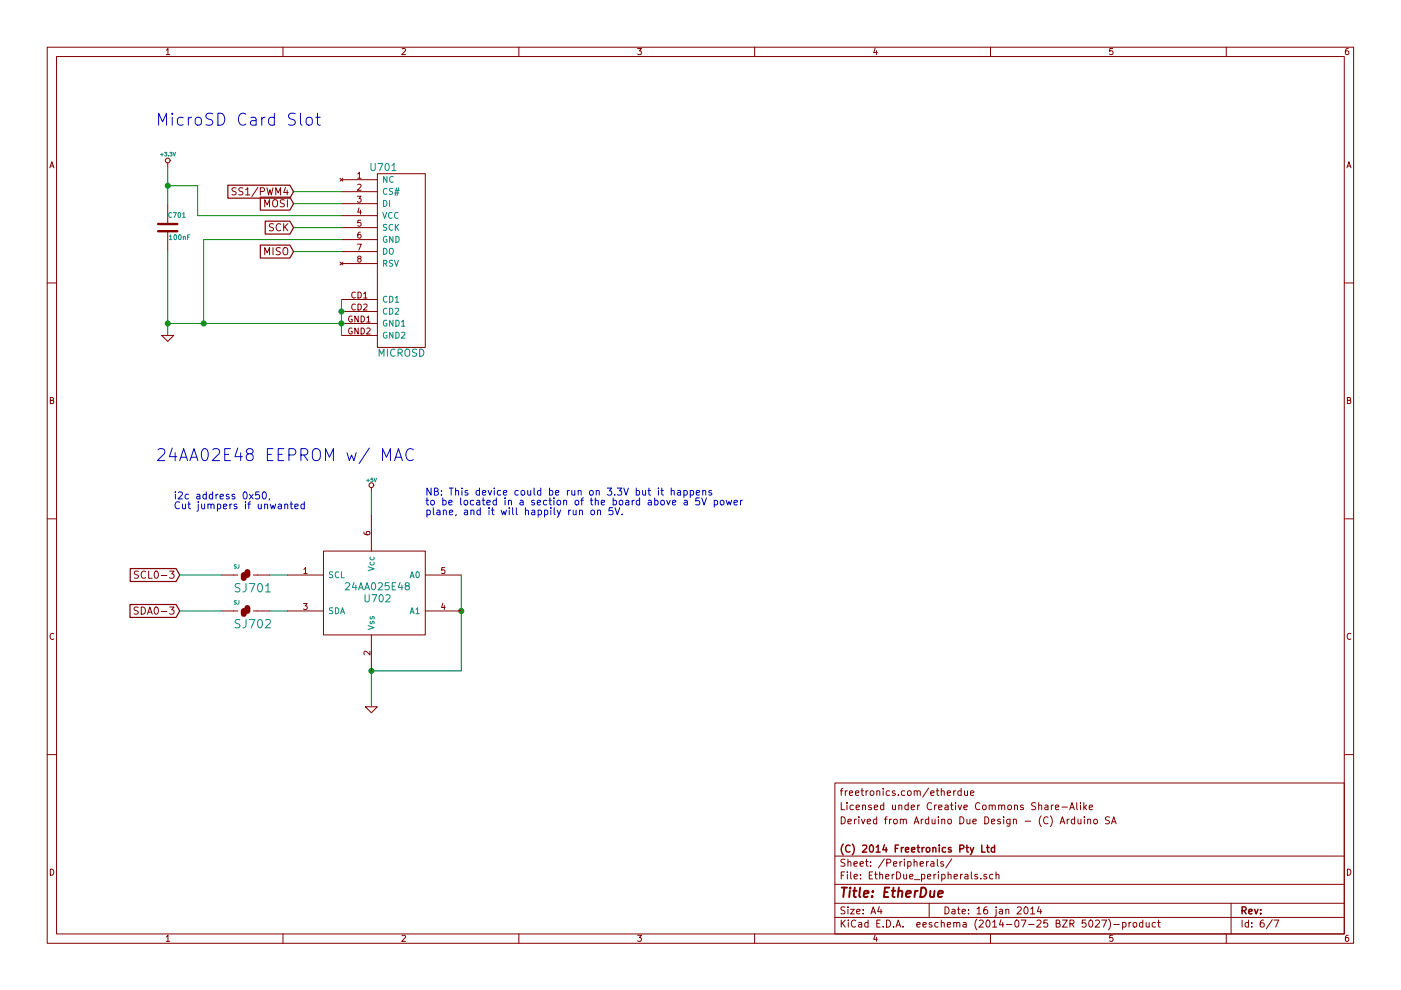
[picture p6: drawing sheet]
EESchema Schematic File Version 2
LIBS:freetronics_kicad_sch_lib
LIBS:power
LIBS:device
LIBS:transistors
LIBS:conn
LIBS:linear
LIBS:regul
LIBS:74xx
LIBS:cmos4000
LIBS:adc-dac
LIBS:memory
LIBS:xilinx
LIBS:special
LIBS:microcontrollers
LIBS:dsp
LIBS:microchip
LIBS:analog_switches
LIBS:motorola
LIBS:texas
LIBS:intel
LIBS:audio
LIBS:interface
LIBS:digital-audio
LIBS:philips
LIBS:display
LIBS:cypress
LIBS:siliconi
LIBS:opto
LIBS:atmel
LIBS:contrib
LIBS:valves
LIBS:EtherDue-cache
EELAYER 24 0
EELAYER END
$Descr A4 11693 8268
encoding utf-8
Sheet 6 7
Title "EtherDue"
Date "16 jan 2014"
Rev ""
Comp "(C) 2014 Freetronics Pty Ltd"
Comment1 ""
Comment2 "Derived from Arduino Due Design - (C) Arduino SA"
Comment3 "Licensed under Creative Commons Share-Alike"
Comment4 "freetronics.com/etherdue"
$EndDescr
$Comp
L MICROSD U701
U 1 1
P 3300 2300
F 0 "U701" H 3400 3200 60  0000 C CNN
F 1 "MICROSD" H 3250 1650 60  0000 C CNN
F 2 "~" H 3300 2300 60  0000 C CNN
F 3 "~" H 3300 2300 60  0000 C CNN
	1    3300 2300
	-1   0    0    -1  
$EndComp
$Comp
L C C701
U 1 1
P 1400 1900
F 0 "C701" H 1400 2000 40  0000 L CNN
F 1 "100nF" H 1406 1815 40  0000 L CNN
F 2 "~" H 1438 1750 30  0000 C CNN
F 3 "~" H 1400 1900 60  0000 C CNN
	1    1400 1900
	1    0    0    -1  
$EndComp
$Comp
L +3.3V #PWR077
U 1 1
P 1400 1400
F 0 "#PWR077" H 1400 1360 30  0001 C CNN
F 1 "+3.3V" H 1400 1510 30  0000 C CNN
F 2 "" H 1400 1400 60  0000 C CNN
F 3 "" H 1400 1400 60  0000 C CNN
	1    1400 1400
	1    0    0    -1  
$EndComp
Wire Wire Line
	1400 1700 1400 1400
Wire Wire Line
	1650 1800 1650 1550
Wire Wire Line
	1650 1550 1400 1550
Connection ~ 1400 1550
Wire Wire Line
	1400 2100 1400 2800
Wire Wire Line
	1400 2700 2850 2700
Wire Wire Line
	2850 2500 2850 2800
Connection ~ 2850 2700
Connection ~ 1400 2700
$Comp
L GND #PWR078
U 1 1
P 1400 2800
F 0 "#PWR078" H 1400 2800 30  0001 C CNN
F 1 "GND" H 1400 2730 30  0001 C CNN
F 2 "" H 1400 2800 60  0000 C CNN
F 3 "" H 1400 2800 60  0000 C CNN
	1    1400 2800
	1    0    0    -1  
$EndComp
Wire Wire Line
	2850 1600 2450 1600
Wire Wire Line
	2850 1700 2450 1700
Wire Wire Line
	2850 1900 2450 1900
Wire Wire Line
	2850 2100 2450 2100
Wire Wire Line
	2850 1800 1650 1800
Text GLabel 2450 1600 0    60   Input ~ 0
SS1/PWM4
Text GLabel 2450 1900 0    60   Input ~ 0
SCK
Text GLabel 2450 1700 0    60   Input ~ 0
MOSI
Text GLabel 2450 2100 0    60   Input ~ 0
MISO
Wire Wire Line
	2850 2000 1700 2000
Wire Wire Line
	1700 2000 1700 2700
Connection ~ 1700 2700
Connection ~ 2850 2600
Text Notes 1300 3850 0    100  ~ 0
24AA02E48 EEPROM w/ MAC
Wire Wire Line
	3850 5600 3100 5600
$Comp
L GND #PWR079
U 1 1
P 3100 5900
F 0 "#PWR079" H 3100 5900 30  0001 C CNN
F 1 "GND" H 3100 5830 30  0001 C CNN
F 2 "" H 3100 5900 60  0000 C CNN
F 3 "" H 3100 5900 60  0000 C CNN
	1    3100 5900
	1    0    0    -1  
$EndComp
Wire Wire Line
	3850 4800 3850 5600
Connection ~ 3850 5100
Connection ~ 3100 5600
Text Notes 1450 4250 0    59   ~ 0
i2c address 0x50,\nCut jumpers if unwanted
Text Notes 1300 1050 0    100  ~ 0
MicroSD Card Slot\n
$Comp
L SJ SJ701
U 1 1
P 2050 4800
F 0 "SJ701" H 1950 4650 70  0000 L BNN
F 1 "SJ" H 1950 4850 30  0000 L BNN
F 2 "~" H 2050 4800 60  0000 C CNN
F 3 "~" H 2050 4800 60  0000 C CNN
	1    2050 4800
	1    0    0    -1  
$EndComp
$Comp
L SJ SJ702
U 1 1
P 2050 5100
F 0 "SJ702" H 1950 4950 70  0000 L BNN
F 1 "SJ" H 1950 5150 30  0000 L BNN
F 2 "~" H 2050 5100 60  0000 C CNN
F 3 "~" H 2050 5100 60  0000 C CNN
	1    2050 5100
	1    0    0    -1  
$EndComp
$Comp
L 24AA025E48 U702
U 1 1
P 3150 4950
F 0 "U702" H 3150 4900 60  0000 C CNN
F 1 "24AA025E48" H 3150 5000 60  0000 C CNN
F 2 "" H 3200 4900 60  0000 C CNN
F 3 "" H 3200 4900 60  0000 C CNN
	1    3150 4950
	1    0    0    -1  
$EndComp
Wire Wire Line
	3100 4300 3100 4100
Wire Wire Line
	1850 4800 1500 4800
Wire Wire Line
	1850 5100 1500 5100
Wire Wire Line
	2250 4800 2400 4800
Wire Wire Line
	2400 5100 2250 5100
Text GLabel 1500 4800 0    60   Input ~ 0
SCL0-3
Text GLabel 1500 5100 0    60   Input ~ 0
SDA0-3
Wire Wire Line
	3100 5600 3100 5900
$Comp
L +5V #PWR080
U 1 1
P 3100 4100
F 0 "#PWR080" H 3100 4190 20  0001 C CNN
F 1 "+5V" H 3100 4190 30  0000 C CNN
F 2 "" H 3100 4100 60  0000 C CNN
F 3 "" H 3100 4100 60  0000 C CNN
	1    3100 4100
	1    0    0    -1  
$EndComp
Text Notes 3550 4300 0    59   ~ 0
NB: This device could be run on 3.3V but it happens\nto be located in a section of the board above a 5V power\nplane, and it will happily run on 5V.
$EndSCHEMATC
